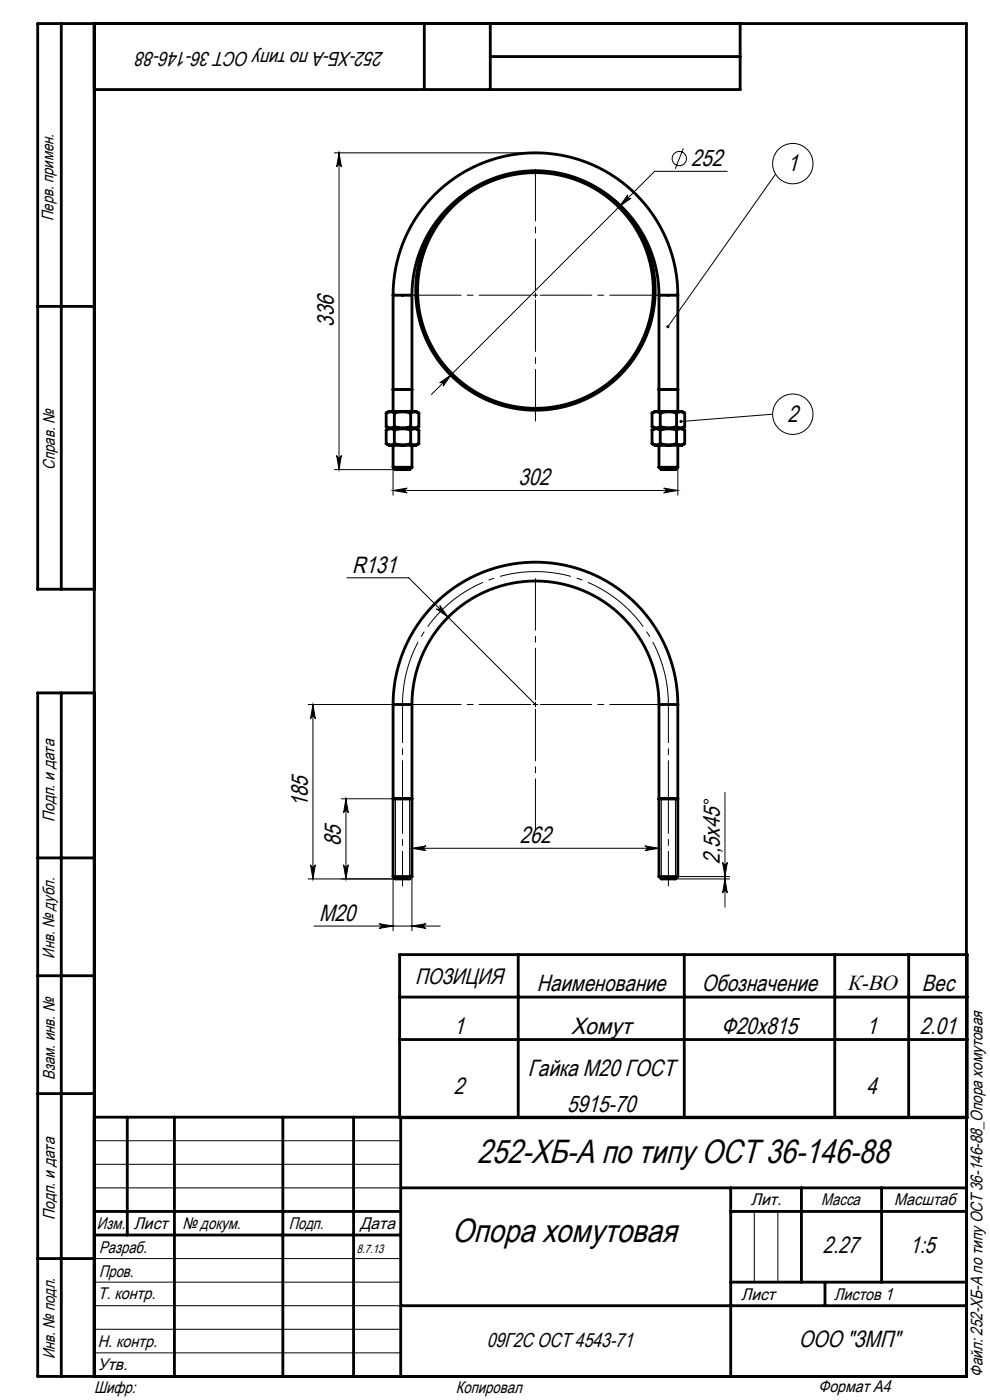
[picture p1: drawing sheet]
<svg xmlns="http://www.w3.org/2000/svg" width="210mm" height="297mm" viewBox="0 0 210 297" stroke-linecap="round" stroke-linejoin="round" font-family="sans-serif">
<g fill="none" stroke="#000" stroke-width=".21">
<path d="M70.9 32.4h42.7M71.9 32.4l.5 3a.5 .5 0 0 0-.5-.4 .5 .5 0 0 0-.5 .4zM71.9 32.4v67.2M113.1 36.4h1M113.2 36.1l.7 .7M113.6 35.9v1M113.9 36.1l-.7 .7M145 31.5l-1.8 4.3M154.3 36.3h-15.4l-47.4 47.4M164.5 36.9l-22.8 32.4M133.2 41.3a.5 .5 0 0 0 0 .7 .5 .5 0 0 0 .7 0l-2.5 1.8zM113.1 62.6h1"/>
<path d="M113.6 62.1v1M70.9 99.6h13M71.4 96.6a.5 .5 0 0 0 .5 .5 .5 .5 0 0 0 .5-.5l-.5 3zM83.4 99.1v6M93.3 81.2l2.5-1.8-1.8 2.5a.5 .5 0 0 0 0-.7 .5 .5 0 0 0-.7 0zM143.8 99.1v6M163.9 87.9l-19.4 1.5M83.4 104.1l3-.5a.5 .5 0 0 0-.5 .5 .5 .5 0 0 0 .5 .5zM83.4 104.1h60.4M140.8 103.6l3 .5-3 .5a.5 .5 0 0 0 .5-.5 .5 .5 0 0 0-.5-.5zM73.6 122.6h13.1l26.9 26.9M92.6 129.2a.5 .5 0 0 0 .7-.1 .5 .5 0 0 0 0-.6l1.8 2.4z"/>
<path d="M65.4 149.5h18M66.4 149.5l.5 3a.5 .5 0 0 0-.5-.5 .5 .5 0 0 0-.5 .5zM66.4 149.5v37M113.1 149.5h1M113.6 149v1M72.4 169.5h11.5v17M73.4 169.5v17M73.4 169.5l.5 3a.5 .5 0 0 0-.5-.5 .5 .5 0 0 0-.5 .5zM86.9 169.5v17M87.4 180l3-.5a.5 .5 0 0 0-.5 .5 .5 .5 0 0 0 .5 .5zM87.4 169.5v11.5M87.4 180h52.4"/>
<path d="M136.8 179.5l3 .5-3 .5a.5 .5 0 0 0 .5-.5 .5 .5 0 0 0-.5-.5zM139.8 169.5v11.5M140.3 169.5v17h14.5M143.3 169.5v17M153.8 168.1v24.4M65.4 186.5h18.5M65.9 183.5a.5 .5 0 0 0 .5 .4 .5 .5 0 0 0 .5-.4l-.5 3zM66.6 196.5h26.8M72.9 183.5a.5 .5 0 0 0 .5 .4 .5 .5 0 0 0 .5-.4l-.5 3zM80.4 196l3 .5-3 .5a.5 .5 0 0 0 .5-.5 .5 .5 0 0 0-.5-.5zM83.4 186v11.5M83.9 186.5h2.9"/>
<path d="M86.8 186.5h.1M87.4 196.5l3-.5a.5 .5 0 0 0-.5 .5 .5 .5 0 0 0 .5 .5zM87.4 186v11.5M143.8 186h11M153.3 183a.5 .5 0 0 0 .5 .4 .5 .5 0 0 0 .5-.4l-.5 3zM153.8 186.5l.5 3a.5 .5 0 0 0-.5-.5 .5 .5 0 0 0-.5 .5zM20 242h65M20 247h65M20 252h65M160 257v15M165 257v15M20 277h65"/>
<path d="M20 272h65M20 267h65M20 287h65M20 282h65"/>
<circle cx="144.1" cy="33.6" r="1.51"/>
<circle cx="168.2" cy="34.7" r="4.3"/>
<circle cx="168.2" cy="87.9" r="4.3"/>
<circle cx="149.8" cy="170" r=".43"/>
</g>
<path d="M141.8 149.5a28.2 28.2 0 0 0-28.2-28.2 28.2 28.2 0 0 0-28.2 28.2" fill="none" stroke="#000" stroke-width=".21" stroke-dasharray="15.2 1.3 1.3 1.3" stroke-dashoffset="1.4" stroke-linecap="butt"/>
<circle cx="113.6" cy="61.6" r="25.2" fill="none" stroke="#000" stroke-width="1" stroke-linecap="butt"/>
<g fill="none" stroke="#000" stroke-width=".6">
<path d="M13 5v120M20 5v287M90 5v14M104 5v14M104 12h53M157 5v14h-137M8 65h12M83.4 62.6a30.2 30.2 0 0 1 30.2-30.2 30.2 30.2 0 0 1 30.2 30.2M83.4 62.6h4M83.4 62.6v24.7M87.4 62.6a26.2 26.2 0 0 1 26.2-26.2 26.2 26.2 0 0 1 26.2 26.2M87.4 62.6v24.7"/>
<path d="M139.8 62.6h4M139.8 62.6v24.7M143.8 62.6v24.7M81.9 90.5a1.54 1.54 0 0 0 1.7 0M81.9 87.6l.6-.3h5.7l.6 .3M81.9 87.6a1.54 1.54 0 0 1 1.7 0M81.9 94.1l.6 .4h5.7l.6-.4M81.9 94.1a1.54 1.54 0 0 0 1.7 0M81.9 91.2a1.54 1.54 0 0 1 1.7 0M81.9 90.5l.6 .4M81.9 87.6v2.9M81.9 91.2v2.9"/>
<path d="M82.5 90.9h5.7M82.5 90.9l-.6 .3M83.4 82.6h4zM83.4 99.1l.5 .5h3l.5-.5M83.4 99.1h4M83.4 94.5v4.6M83.6 90.5a5.8 5.8 0 0 0 3.5 0M83.6 87.6a5.8 5.8 0 0 1 3.5 0M83.6 94.1a5.8 5.8 0 0 0 3.5 0M83.6 91.2a5.8 5.8 0 0 1 3.5 0M83.6 87.6v2.9M83.6 91.2v2.9"/>
<path d="M87.1 90.5a1.54 1.54 0 0 0 1.7 0M87.1 87.6a1.54 1.54 0 0 1 1.7 0M87.1 94.1a1.54 1.54 0 0 0 1.7 0M87.1 91.2a1.54 1.54 0 0 1 1.7 0M87.1 87.6v2.9M87.1 91.2v2.9M87.4 94.5v4.6M88.2 90.9l.6 .3M88.8 90.5l-.6 .4M88.8 87.6v2.9M88.8 91.2v2.9M138.3 94.1l.6 .4h5.7l.6-.4"/>
<path d="M138.3 94.1a1.54 1.54 0 0 0 1.7 0M138.3 91.2a1.54 1.54 0 0 1 1.7 0M138.3 90.5a1.54 1.54 0 0 0 1.7 0M138.3 87.6l.6-.3h5.7l.6 .3M138.3 87.6a1.54 1.54 0 0 1 1.7 0M138.3 90.5l.6 .4M138.3 87.6v2.9M138.3 91.2v2.9M138.9 90.9h5.7M138.9 90.9l-.6 .3M139.8 82.6h4zM139.8 99.1h4"/>
<path d="M139.8 99.1l.5 .5h3l.5-.5M139.8 94.5v4.6M140 94.1a5.8 5.8 0 0 0 3.5 0M140 91.2a5.8 5.8 0 0 1 3.5 0M140 90.5a5.8 5.8 0 0 0 3.5 0M140 87.6a5.8 5.8 0 0 1 3.5 0M140 87.6v2.9M140 91.2v2.9M143.5 94.1a1.54 1.54 0 0 0 1.7 0M143.5 91.2a1.54 1.54 0 0 1 1.7 0M143.5 90.5a1.54 1.54 0 0 0 1.7 0M143.5 87.6a1.54 1.54 0 0 1 1.7 0"/>
<path d="M143.5 87.6v2.9M143.5 91.2v2.9M143.8 94.5v4.6M144.6 90.9l.6 .3M145.2 90.5l-.6 .4M145.2 87.6v2.9M145.2 91.2v2.9M20 125h-12v-120h197v287h-197v-145h12M13 147v145M83.4 149.5a30.2 30.2 0 0 1 30.2-30.2 30.2 30.2 0 0 1 30.2 30.2M83.4 149.5h4M83.4 149.5v36.5"/>
<path d="M87.4 149.5a26.2 26.2 0 0 1 26.2-26.2 26.2 26.2 0 0 1 26.2 26.2M87.4 149.5v36.5M139.8 149.5h4M139.8 149.5v36.5M143.8 149.5v36.5M83.4 169.5h4zM139.8 169.5h4zM8 182h12M83.4 186h4M83.4 186l.5 .5h3l.5-.5M139.8 186l.5 .5h3l.5-.5M139.8 186h4"/>
<path d="M8 207h12M84.8 202.5h120.4v34.6h-120.4zM84.8 211.5h120.4M109.9 202.5v34.6M145.1 202.5v34.6M177.1 202.5v34.6M192.8 202.5v34.6M8 232h12M20 237h185M27 237v25M37 237v55M60 237v55"/>
<path d="M75 237v55M84.8 220.5h120.4M85 237v55M20 257h65M85 252h120M155 252v40M155 257h50M170 252v20M187 252v20M8 267h12M20 262h65M85 277h120"/>
<path d="M155 272h50M175 272v5"/>
</g>
<path d="M112.6 62.6h-25.7M113.6 61.6v-25.7M113.6 63.6v25.7M114.6 62.6h25.7M112.6 149.5h-25.7M113.6 148.5v-25.7M113.6 150.5v25.7M114.6 149.5h25.7" fill="none" stroke="#000" stroke-width=".21" stroke-dasharray="15.2 1.3 1.3 1.3" stroke-dashoffset="4.3"/>
<path d="M85.4 188v-18.5M141.8 188v-18.5" fill="none" stroke="#000" stroke-width=".21" stroke-dasharray="15.2 1.3 1.3 1.3" stroke-dashoffset="7.9"/>
<path d="M85.4 169.5v-20M141.8 169.5v-20" fill="none" stroke="#000" stroke-width=".21" stroke-dasharray="15.2 1.3 1.3 1.3" stroke-dashoffset="7.1"/>
<g fill="#000">
<path d="M71.4 96.6a.5 .5 0 0 0 .5 .5 .5 .5 0 0 0 .5-.5l-.5 3zM71.9 32.4l.5 3a.5 .5 0 0 0-.5-.4 .5 .5 0 0 0-.5 .4zM153.8 186.5l.5 3a.5 .5 0 0 0-.5-.5 .5 .5 0 0 0-.5 .5zM153.3 183a.5 .5 0 0 0 .5 .4 .5 .5 0 0 0 .5-.4l-.5 3zM65.9 183.5a.5 .5 0 0 0 .5 .4 .5 .5 0 0 0 .5-.4l-.5 3zM66.4 149.5l.5 3a.5 .5 0 0 0-.5-.5 .5 .5 0 0 0-.5 .5z"/>
<path d="M93.3 81.2a.5 .5 0 0 1 .7 0 .5 .5 0 0 1 0 .7l1.8-2.5zM133.2 41.3l-1.8 2.5 2.5-1.8a.5 .5 0 0 1-.7 0 .5 .5 0 0 1 0-.7z"/>
<path d="M144.2 89.2l-.1 .2h.4h-.4a.33 .33 0 0 0 .5 .3 .33 .33 0 0 0 .1-.5 .33 .33 0 0 0-.5 0zM141.4 69.1l-.1 .3 .2 .2 .2-.3-.2 .3a.33 .33 0 0 0 .4-.1 .33 .33 0 0 0 0-.4 .33 .33 0 0 0-.5 0z"/>
<path d="M83.4 104.1l3-.5a.5 .5 0 0 0-.5 .5 .5 .5 0 0 0 .5 .5zM140.8 103.6l3 .5-3 .5a.5 .5 0 0 0 .5-.5 .5 .5 0 0 0-.5-.5zM92.6 129.2l2.5 1.7-1.8-2.4a.5 .5 0 0 1 0 .6 .5 .5 0 0 1-.7 .1zM80.4 196l3 .5-3 .5a.5 .5 0 0 0 .5-.5 .5 .5 0 0 0-.5-.5zM87.4 196.5l3-.5a.5 .5 0 0 0-.5 .5 .5 .5 0 0 0 .5 .5z"/>
<path d="M73.4 169.5l.5 3a.5 .5 0 0 0-.5-.5 .5 .5 0 0 0-.5 .5zM72.9 183.5a.5 .5 0 0 0 .5 .4 .5 .5 0 0 0 .5-.4l-.5 3z"/>
<path d="M87.4 180l3-.5a.5 .5 0 0 0-.5 .5 .5 .5 0 0 0 .5 .5zM136.8 179.5l3 .5-3 .5a.5 .5 0 0 0 .5-.5 .5 .5 0 0 0-.5-.5z"/>
</g>
<g font-size="7.1">
<text x="101.2" y="246.8">252-ХБ-А по типу ОСТ 36-146-88</text>
<text x="95.9" y="263.4">Опора хомутовая</text>
</g>
<g font-size="5">
<text x="146.6" y="35.3">252</text>
<text x="167.1" y="36.3">1</text>
<text x="70.8" y="69.3" transform="rotate(-90 70.8 69.3)">336</text>
<text x="167.1" y="89.4">2</text>
<text x="110" y="103">302</text>
<text x="74.7" y="121.5">R131</text>
<text x="65.3" y="171.2" transform="rotate(-90 65.3 171.2)">185</text>
<text x="72.3" y="179.6" transform="rotate(-90 72.3 179.6)">85</text>
<text x="110.3" y="178.9">262</text>
<text x="152.7" y="183.2" transform="rotate(-90 152.7 183.2)">2,5х45</text>
<text x="67.7" y="195.4">М20</text>
<text x="113.9" y="210.2">Наименование</text>
<text x="148.9" y="210.2">Обозначение</text>
<text x="195.6" y="210.2">Вес</text>
<text x="96.3" y="219.3">1</text>
<text x="121.1" y="219.3">Хомут</text>
<text x="153.1" y="219.3">Ф20х815</text>
<text x="183.8" y="219.3">1</text>
<text x="195.1" y="219.3">2.01</text>
<text x="96.3" y="232">2</text>
<text x="112" y="228.2">Гайка M20 ГОСТ</text>
<text x="183.8" y="232">4</text>
<text x="120.3" y="235.9">5915-70</text>
<text x="174.6" y="265.9">2.27</text>
<text x="193" y="265.9">1:5</text>
<text x="169.4" y="285.8">ООО &quot;ЗМП&quot;</text>
</g>
<g font-size="4.7">
<text x="88" y="208.7">ПОЗИЦИЯ</text>
<text x="179.7" y="210.1">К-ВО</text>
</g>
<g font-size="4.3">
<text x="81.4" y="11.1" transform="rotate(-180 81.4 11.1)">252-ХБ-А по типу ОСТ 36-146-88</text>
<text x="103.2" y="285.8">09Г2С ОСТ 4543-71</text>
</g>
<g font-size="3.6">
<text x="11.4" y="46.9" transform="rotate(-90 11.4 46.9)">Перв. примен.</text>
<text x="11.6" y="99.6" transform="rotate(-90 11.6 99.6)">Справ. №</text>
<text x="11.5" y="174.4" transform="rotate(-90 11.5 174.4)">Подп. и дата</text>
<text x="11.6" y="203.4" transform="rotate(-90 11.6 203.4)">Инв. № дубл.</text>
<text x="11.6" y="229" transform="rotate(-90 11.6 229)">Взам. инв. №</text>
<text x="159.2" y="255.7">Лит.</text>
<text x="174.2" y="255.7">Масса</text>
<text x="189.7" y="255.7">Масштаб</text>
<text x="11.7" y="258.8" transform="rotate(-90 11.7 258.8)">Подп. и дата</text>
<text x="20.6" y="260.6">Изм.</text>
<text x="28.4" y="260.6">Лист</text>
<text x="38.7" y="260.6">№ докум.</text>
<text x="61.3" y="260.7">Подп.</text>
<text x="76.4" y="260.7">Дата</text>
<text x="21" y="265.7">Разраб.</text>
<text x="20.7" y="275.5">Т. контр.</text>
<text x="21" y="270.9">Пров.</text>
<text x="157.2" y="275.7">Лист</text>
<text x="176.9" y="275.7">Листов 1</text>
<text x="20.7" y="285.8">Н. контр.</text>
<text x="11.6" y="288.4" transform="rotate(-90 11.6 288.4)">Инв. № подл.</text>
<text x="20.7" y="290.5">Утв.</text>
<text x="208.4" y="292.1" transform="rotate(-90 208.4 292.1)">Файл: 252-ХБ-А по типу ОСТ 36-146-88_Опора хомутовая</text>
<text x="20" y="295.5">Шифр:</text>
<text x="96.7" y="295.4">Копировал</text>
<text x="173.6" y="295.2">Формат A4</text>
</g>
<text font-size="2.6" x="75.7" y="265.8">8.7.13</text>
</svg>
